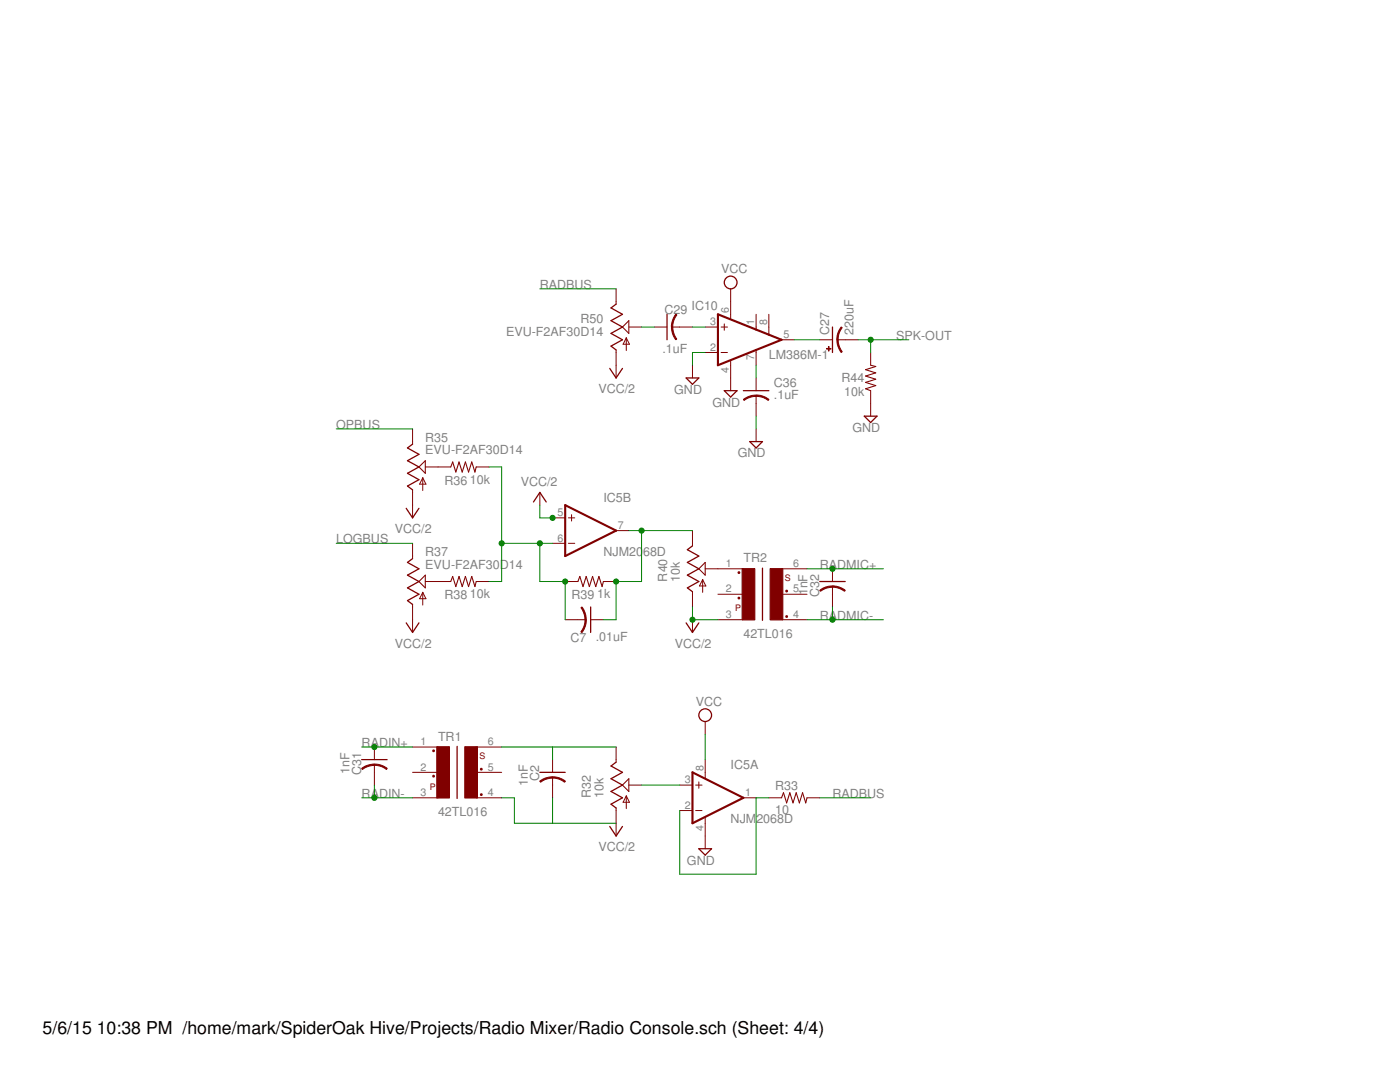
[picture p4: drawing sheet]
<svg xmlns="http://www.w3.org/2000/svg" width="279mm" height="216mm" viewBox="0 0 279 216" stroke-linecap="round" stroke-linejoin="round" font-family="sans-serif">
<g fill="none" stroke="#800000" stroke-width=".2">
<path d="M123 57.6v3.1M145.8 57.6v6M123 69.8v5.6M125 67.4v2.6M125 67.4l.6 1.3h-1.2zM125.5 65.3h2.5M130.6 65.3h2.5M134.1 65.3h4.1M138.2 72.9v2.5M140.7 65.3h2.6M140.7 70.3h2.6M143.9 65.3h1.3"/>
<path d="M143.9 70.3h1.3M144.5 64.6v1.3M145.8 71.9v6.1M150.9 62.7v3.1M150.9 69.8v3.1M150.9 75.4v2.6M150.9 79v4M153.4 62.7v4.1M156 67.8h2.5M163.6 67.8h2.5M167.2 67.8h4M173.8 70.3v2.6"/>
<path d="M173.8 78v5M82.3 85.6v3M82.3 97.7v5.6M84.4 95.3v2.6M84.4 95.3l.6 1.3h-1.3zM84.9 93.2h5.1M95 93.2h2.6M107.7 98.3v2.5M150.9 85.6v2.5M82.3 108.4v3.1M84.4 118.2v2.5M84.4 118.2l.6 1.3h-1.3z"/>
<path d="M84.9 116h5.1M95 116h2.6M110.3 103.3h2.5M110.3 108.4h2.5M112.8 116h2.5M113.4 103.3h1.3M113.4 108.4h1.3M114.1 102.7v1.3M120.4 116h2.6M123 105.9h2.5M138.2 105.9v3M138.2 118.1v3"/>
<path d="M140.2 115.7v2.5M140.2 115.7l.7 1.2h-1.3zM140.7 113.5h7.7M143.3 118.6h5.1M156 113.5h5.1M156 118.6h5.1M166.1 113.5v2.5M166.1 117.1v4M82.3 120.6v5.6M112.8 123.7h4.1M117.9 123.7h2.5M138.2 123.7v2.5"/>
<path d="M143.3 123.7h5.1M156 123.7h5.1M74.7 149.1v2.5M74.7 152.6v4.1M82.3 159.2h5.1M82.3 149.1h5.1M82.3 154.1h5.1M95 159.2h5.1M95 149.1h5.1M95 154.1h5.1M110.3 151.6v2.5M110.3 155.1v4.1"/>
<path d="M123 149.1v3M125 158.8v2.6M125 158.8l.6 1.3h-1.2zM125.5 156.7h2.5M135.7 156.7h2.5M138.8 156.7h1.3M139.5 156v1.3M140.7 144v2.5M140.7 151.6v3.7M148.4 159.2h2.5M153.4 159.2h2.6M161.1 159.2h2.5"/>
<path d="M123 161.2v5.6M135.7 161.7h2.5M138.8 161.7h1.3M140.7 163.1v6.3"/>
</g>
<path d="M143.3 62.7l12.7 5.1-12.7 5.1zM112.8 100.8l10.2 5.1-10.2 5.1zM138.2 154.1l10.2 5.1-10.2 5.1z" fill="none" stroke="#800000" stroke-width=".42"/>
<g fill="none" stroke="#800000" stroke-width=".25">
<path d="M121.7 73.5l1.3 1.9 1.2-1.9M123 60.7l-1.1 .7 2.3 1.3-2.3 1.3 2.3 1.3-2.3 1.2 2.3 1.3-2.3 1.3 1.1 .7M133.1 62.7v5.1M136.9 75.4h2.6l-1.3 1.3zM144.5 78h2.6l-1.3 1.2zM148.4 78h5M166.1 65.3v5M82.3 88.6l-1 .8 2.3 1.3-2.3 1.2 2.3 1.3-2.3 1.2 2.3 1.3-2.3 1.3 1 .7M149.6 88.1h2.6l-1.3 1.3zM172.5 83h2.5l-1.2 1.3zM81.1 101.4l1.2 1.9 1.3-1.9M82.3 111.5l-1 .7 2.3 1.3-2.3 1.3 2.3 1.2-2.3 1.3 2.3 1.3-2.3 1.2 1 .8"/>
<path d="M106.5 100.2l1.2-1.9 1.3 1.9M138.2 108.9l-1 .8 2.3 1.3-2.3 1.2 2.3 1.3-2.3 1.3 2.3 1.2-2.3 1.3 1 .8M152.2 113.4v10.4M163.6 116h5.1M81.1 124.3l1.2 1.9 1.3-1.9M117.9 121.1v5.1M136.9 124.3l1.3 1.9 1.3-1.9M72.2 151.6h5.1M91.2 148.9v10.4M107.7 154.1h5.1M123 152.1l-1.1 .7 2.3 1.3-2.3 1.3 2.3 1.3-2.3 1.2 2.3 1.3-2.3 1.3 1.1 .7M121.7 164.9l1.3 1.9 1.2-1.9"/>
<path d="M139.5 169.4h2.5l-1.3 1.2z"/>
<circle cx="145.8" cy="56.4" r="1.27"/>
<circle cx="140.7" cy="142.7" r="1.27"/>
</g>
<path d="M125.5 64v2.5l-1.3-1.2zM173.8 72.9l1 .2-2.1 .7 2.1 .6-2.1 .6 2.1 .7-2.1 .6 2.1 .6-2.1 .7 1.1 .4M83.6 93.2l1.3-1.3v2.5zM90 93.2l.3-1 .7 2 .6-2 .6 2 .7-2 .6 2 .6-2 .7 2 .2-1M84.9 114.8v2.5l-1.3-1.3zM90 116l.3-1 .7 2.1 .6-2.1 .6 2.1 .7-2.1 .6 2.1 .6-2.1 .7 2.1 .2-1.1M115.3 116l.4-1 .7 2.1 .6-2.1 .6 2.1 .7-2.1 .6 2.1 .6-2.1 .7 2.1 .2-1.1M139.5 113.5l1.2-1.3v2.6zM124.2 156.7l1.3-1.3v2.5zM156 159.2l.4-1 .6 2 .6-2 .7 2 .6-2 .6 2 .7-2 .6 2 .3-1" fill="none" stroke="#800000" stroke-width=".21"/>
<g fill="none" stroke="#800000" stroke-width=".32">
<circle cx="147.5" cy="119.3" r=".13"/>
<circle cx="147.5" cy="114.3" r=".13"/>
<circle cx="157" cy="117.9" r=".13"/>
<circle cx="157" cy="123" r=".13"/>
<circle cx="86.5" cy="149.8" r=".13"/>
<circle cx="86.5" cy="154.9" r=".13"/>
<circle cx="96.1" cy="153.5" r=".13"/>
<circle cx="96.1" cy="158.6" r=".13"/>
</g>
<g fill="#800000" stroke="#800000" stroke-width=".2">
<path d="M87.2 149h2.5v10.2h-2.5z"/>
<path d="M92.8 149h2.5v10.2h-2.5z"/>
<path d="M165.3 69.2h.2v.8h-.2z"/>
<path d="M165 69.5h.8v.2h-.8z"/>
<path d="M148.1 113.5h2.5v10.2h-2.5z"/>
<path d="M153.7 113.5h2.5v10.2h-2.5z"/>
</g>
<g fill="#800000" stroke="#800000" stroke-width=".2">
<path d="M110.3 155l1.3 .2 1.2 .7-.1 .2-1.4-.7-1-.1z" fill-rule="evenodd"/>
<path d="M107.7 155.9l1.2-.7 1.4-.2v.3l-1.5 .3-.9 .5z" fill-rule="evenodd"/>
<path d="M167.9 65.2l.2 .2-.7 1.4-.1 1h-.3v-.3a3.9 3.9 0 0 1 .9-2.3z" fill-rule="evenodd"/>
<path d="M167 67.8h.3l.1 1 .7 1.4-.2 .1-.7-1.2z" fill-rule="evenodd"/>
<path d="M134.9 62.7l.2 .1-.5 .9-.4 1.6h-.2l.2-1.4z" fill-rule="evenodd"/>
<path d="M134 65.3h.3l.3 1.5 .5 .8-.2 .2-.7-1.2z" fill-rule="evenodd"/>
<path d="M74.7 152.5l1.4 .2 1.2 .6-.2 .2-.9-.5-1.5-.3z" fill-rule="evenodd"/>
<path d="M72.2 153.3l1.2-.6 1.3-.2v.2l-1 .2-1.4 .6z" fill-rule="evenodd"/>
<path d="M150.9 78.8h.3a3.9 3.9 0 0 1 2.3 .9l-.2 .2a3.8 3.8 0 0 0-2.4-.8z" fill-rule="evenodd"/>
<path d="M148.4 79.7l1.1-.6 1.4-.3v.3l-1 .1-1.4 .7z" fill-rule="evenodd"/>
<path d="M116.8 123.7h.2l-.1 .8-.3 1-.5 .7-.2-.1 .6-.9z" fill-rule="evenodd"/>
<path d="M115.9 121.3l.2-.2 .5 .7 .3 1 .1 .9h-.3l-.1-1.1z" fill-rule="evenodd"/>
<path d="M166.1 116.9l1.4 .2 1.2 .7-.1 .2-1.4-.7-1.1-.1z" fill-rule="evenodd"/>
<path d="M163.6 117.8l1.2-.7 1.3-.2v.3l-1 .1-1.4 .7z" fill-rule="evenodd"/>
</g>
<g fill="none" stroke="#008000" stroke-width=".2">
<path d="M107.7 57.6h15.3M128 65.3h2.6M138.2 65.3h2.5M140.7 70.3h-2.5v2.6M150.9 72.9v2.5M158.5 67.8h5.1M171.2 67.8h10.2M173.8 67.8v2.5M67.1 85.6h15.2M97.6 93.2h2.5v22.8h-2.5M150.9 83v2.6M67.1 108.4h15.2"/>
<path d="M100.1 108.4h10.2M107.7 100.8v2.5h2.6M107.7 108.4v7.6h5.1v7.7M125.5 105.9h12.7M128 105.9v10.1h-5v7.7h-2.6M161.1 113.5h15.2M138.2 121.1v2.6h5.1M161.1 123.7h15.2M166.1 121.1v2.6M72.2 159.2h10.1M72.2 149.1h10.1M74.7 156.7v2.5"/>
<path d="M100.1 159.2h2.6v5.1h20.3M100.1 149.1h22.9M110.3 149.1v2.5M110.3 159.2v5.1M128 156.7h7.7M140.7 146.5v5.1M153.4 159.2h-2.5v15.2h-15.2v-12.7M163.6 159.2h10.2"/>
</g>
<g fill="#008000" stroke="#008000" stroke-width=".2">
<circle cx="110.3" cy="103.3" r=".51"/>
<circle cx="138.2" cy="123.7" r=".51"/>
<circle cx="74.7" cy="149.1" r=".51"/>
<circle cx="74.7" cy="159.2" r=".51"/>
<circle cx="173.8" cy="67.8" r=".51"/>
<circle cx="107.7" cy="108.4" r=".51"/>
<circle cx="100.1" cy="108.4" r=".51"/>
<circle cx="112.8" cy="116" r=".51"/>
<circle cx="128" cy="105.9" r=".51"/>
<circle cx="123" cy="116" r=".51"/>
<circle cx="166.1" cy="113.5" r=".51"/>
<circle cx="166.1" cy="123.7" r=".51"/>
</g>
<g font-size="3.5">
<text x="8.5" y="206.4">5/6/15</text>
<text x="19.3" y="206.4">10:38 PM /home/mark/SpiderOak Hive/Projects/Radio Mixer/Radio Console.sch (Sheet: 4/4)</text>
</g>
<g font-size="2.5" fill="#808080">
<text x="107.7" y="57.6">RADBUS</text>
<text x="143.9" y="54.5">VCC</text>
<text x="115.9" y="64.5">R50</text>
<text x="132.6" y="62.6">C29</text>
<text x="138" y="62">IC10</text>
<text x="101" y="67">EVU-F2AF30D14</text>
<text x="132.2" y="70.5">.1uF</text>
<text x="153.4" y="71.6">LM386M-1</text>
<text x="165.5" y="66.8" transform="rotate(-90 165.5 66.8)">C27</text>
<text x="170.3" y="66.8" transform="rotate(-90 170.3 66.8)">220uF</text>
<text x="178.8" y="67.8">SPK-OUT</text>
<text x="154.5" y="77.3">C36</text>
<text x="167.9" y="76.1">R44</text>
<text x="119.4" y="78.5">VCC/2</text>
<text x="134.6" y="78.6">GND</text>
<text x="142.2" y="81.1">GND</text>
<text x="154.5" y="79.6">.1uF</text>
<text x="168.5" y="79">10k</text>
<text x="67.1" y="85.6">OPBUS</text>
<text x="84.9" y="88.1">R35</text>
<text x="170.1" y="86.2">GND</text>
<text x="84.9" y="90.6">EVU-F2AF30D14</text>
<text x="147.3" y="91.3">GND</text>
<text x="88.7" y="96.8">R36</text>
<text x="93.8" y="96.5">10k</text>
<text x="103.9" y="97">VCC/2</text>
<text x="120.4" y="100.2">IC5B</text>
<text x="78.8" y="106.4">VCC/2</text>
<text x="67.1" y="108.4">LOGBUS</text>
<text x="84.9" y="113.5">EVU-F2AF30D14</text>
<text x="84.9" y="111">R37</text>
<text x="120.4" y="111">NJM20</text>
<text x="128.3" y="111">68D</text>
<text x="148.4" y="112.2">TR2</text>
<text x="163.6" y="113.5">RADMIC+</text>
<text x="88.7" y="119.6">R38</text>
<text x="93.8" y="119.3">10k</text>
<text x="114.1" y="119.6">R39</text>
<text x="119.2" y="119.3">1k</text>
<text x="133.1" y="116" transform="rotate(-90 133.1 116)">R40</text>
<text x="135.7" y="116" transform="rotate(-90 135.7 116)">10k</text>
<text x="161.2" y="118.8" transform="rotate(-90 161.2 118.8)">1nF</text>
<text x="163.5" y="119.1" transform="rotate(-90 163.5 119.1)">C32</text>
<text x="163.6" y="123.7">RADMIC-</text>
<text x="78.8" y="129.2">VCC/2</text>
<text x="113.8" y="128.1">C7</text>
<text x="118.9" y="127.8">.01uF</text>
<text x="134.7" y="129.2">VCC/2</text>
<text x="148.4" y="127.3">42TL016</text>
<text x="138.8" y="140.8">VCC</text>
<text x="72.2" y="149">RADIN+</text>
<text x="87.4" y="147.8">TR1</text>
<text x="69.8" y="154.4" transform="rotate(-90 69.8 154.4)">1nF</text>
<text x="72.1" y="154.6" transform="rotate(-90 72.1 154.6)">C31</text>
<text x="107.6" y="155.8" transform="rotate(-90 107.6 155.8)">C2</text>
<text x="145.8" y="153.5">IC5A</text>
<text x="72.2" y="159.2">RADIN-</text>
<text x="105.3" y="156.9" transform="rotate(-90 105.3 156.9)">1nF</text>
<text x="117.9" y="159.2" transform="rotate(-90 117.9 159.2)">R32</text>
<text x="120.4" y="159.2" transform="rotate(-90 120.4 159.2)">10k</text>
<text x="154.7" y="157.7">R33</text>
<text x="166.1" y="159.2">RADBUS</text>
<text x="87.4" y="162.9">42TL016</text>
<text x="145.8" y="164.3">NJM</text>
<text x="151" y="164.3">2068D</text>
<text x="154.7" y="162.5">10</text>
<text x="119.4" y="169.9">VCC/2</text>
<text x="137.1" y="172.5">GND</text>
</g>
<g font-size="2.1" fill="#808080">
<text x="141.7" y="64.9">3</text>
<text x="145.5" y="62.4" transform="rotate(-90 145.5 62.4)">6</text>
<text x="150.5" y="64.9" transform="rotate(-90 150.5 64.9)">1</text>
<text x="153.1" y="64.9" transform="rotate(-90 153.1 64.9)">8</text>
<text x="141.7" y="70">2</text>
<text x="150.5" y="71.9" transform="rotate(-90 150.5 71.9)">7</text>
<text x="156.3" y="67.4">5</text>
<text x="145.5" y="74.4" transform="rotate(-90 145.5 74.4)">4</text>
<text x="111.3" y="103">5</text>
<text x="123.3" y="105.5">7</text>
<text x="111.3" y="108.1">6</text>
<text x="144.8" y="113.1">1</text>
<text x="158.3" y="113.1">6</text>
<text x="144.8" y="118.2">2</text>
<text x="158.3" y="118.2">5</text>
<text x="144.8" y="123.3">3</text>
<text x="158.3" y="123.3">4</text>
<text x="83.9" y="148.7">1</text>
<text x="97.4" y="148.7">6</text>
<text x="83.9" y="153.8">2</text>
<text x="97.4" y="153.8">5</text>
<text x="140.4" y="153.8" transform="rotate(-90 140.4 153.8)">8</text>
<text x="83.9" y="158.8">3</text>
<text x="97.4" y="158.8">4</text>
<text x="136.7" y="161.4">2</text>
<text x="136.7" y="156.3">3</text>
<text x="148.7" y="158.8">1</text>
<text x="140.4" y="165.8" transform="rotate(-90 140.4 165.8)">4</text>
</g>
<g font-size="1.8" fill="#800000">
<text x="156.6" y="115.9">S</text>
<text x="146.7" y="122">P</text>
<text x="95.7" y="151.5">S</text>
<text x="85.8" y="157.6">P</text>
</g>
</svg>
